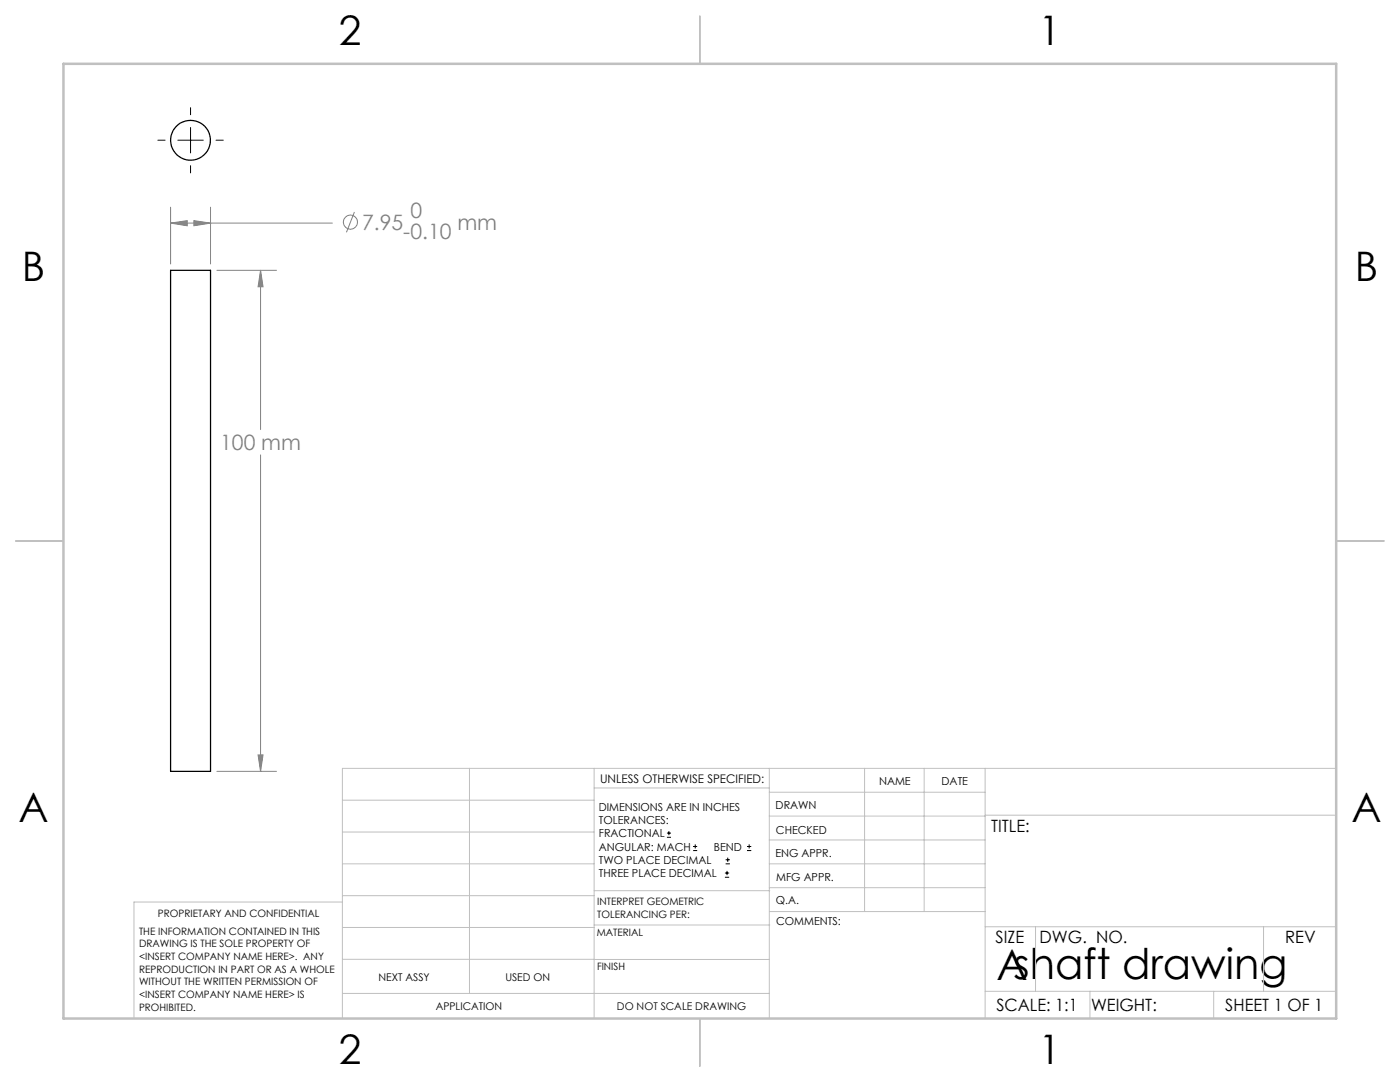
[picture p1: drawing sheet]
<svg xmlns="http://www.w3.org/2000/svg" width="279mm" height="216mm" viewBox="0 0 279 216" stroke-linecap="round" stroke-linejoin="round" font-family="sans-serif">
<g fill="none" stroke="#808080" stroke-width=".2">
<path d="M34 44.5l3.4-.5v1zM34 41.3v11.4M34 44.5h32.3M38.7 44l3.3 .5-3.3 .5zM42 41.3v11.4M43.3 53.9h11.9M52 53.9l.5 3.3h-1zM52 53.9v31.8M70.7 42.3l-1.6 4.1M52 90.8v63.1M43.3 153.9h11.9M51.5 150.6h1l-.5 3.3z"/>
<circle cx="69.9" cy="44.3" r="1.4"/>
</g>
<g fill="none" stroke="#000" stroke-width=".2">
<path d="M31.5 28h1.4M35.5 28h5.1M38 21.5v1.4M38 25.4v5.1M38 33.1v1.4M43.1 28h1.5M133.1 167.1h.8M133.1 166.2h.8M133.5 165.8v.9M138.3 169.7h.8M138.3 168.9h.8M138.7 168.5v.8"/>
<path d="M144.7 175h.8M144.7 174.2h.8M144.8 172.4h.9M144.8 171.6h.9M145.1 173.8v.8M145.2 171.1v.9M149.1 169.7h.8M149.1 168.9h.8M149.5 168.5v.8"/>
</g>
<g fill="none" stroke="#c0c0c0" stroke-width=".2">
<path d="M68.3 159.7h50.3M93.7 153.3v44.9M118.6 153.3v49.9M118.6 157.2h34.9M153.5 153.3v49.9M153.5 158.1h43.1M172.5 153.3v28.6M184.4 153.3v28.6M196.6 153.3v49.9M266.7 153.3h-198.4v49.9M68.3 178.7h50.3M68.3 172.4h50.3"/>
<path d="M68.3 166h50.3M68.3 180h-41.6v23.2M118.6 177.7h35M153.5 167.6h43.1M153.5 162.8h43.1M153.5 172.4h43.1M153.5 177.1h43.1M196.6 162.7h70.1M68.3 198.2h85.2M68.3 191.4l85.2 .1M68.3 185.1h50.3M118.6 184.6h35"/>
<path d="M153.6 181.9h43M196.6 197.8h70.1M196.6 184.9h70.1M206.7 184.9v12.9M217.5 197.8v5.4M242.2 197.8v5.4M252.2 184.9v12.9"/>
</g>
<path d="M139.7 3.2v9.5M3.1 107.9h9.6M266.7 107.9h9.5M139.7 203.2v9.6" fill="none" stroke="#c0c0c0" stroke-width=".25"/>
<path d="M12.7 12.7h254v190.5h-254z" fill="none" stroke="#c0c0c0" stroke-width=".5"/>
<path d="M51.5 150.6h1l-.5 3.3zM52 53.9l.5 3.3h-1zM34 44.5l3.4-.5v1zM38.7 44l3.3 .5-3.3 .5z" fill="#808080"/>
<g fill="none" stroke="#000" stroke-width=".25">
<path d="M34 53.9h8v100h-8z"/>
<circle cx="38" cy="28" r="4"/>
</g>
<text font-size="8.5" x="198.9" y="195.5">Ashaft drawing</text>
<g font-size="8.1">
<text x="67.6" y="8.9">2</text>
<text x="207.3" y="8.9">1</text>
<text x="4.4" y="56.2">B</text>
<text x="270.4" y="56.2">B</text>
<text x="3.7" y="164.1">A</text>
<text x="269.7" y="164.1">A</text>
<text x="67.6" y="212.4">2</text>
<text x="207.3" y="212.4">1</text>
</g>
<g font-size="4.2" fill="#808080">
<text x="72.3" y="45.9">7.95</text>
<text x="80.5" y="47.7">-0.10</text>
<text x="81.9" y="43.6">0</text>
<text x="91.3" y="45.9">mm</text>
<text x="43.9" y="89.8">100 mm</text>
</g>
<g font-size="3.4">
<text x="197.8" y="166">TITLE:</text>
<text x="198.7" y="188.1">SIZE</text>
<text x="207.5" y="188.1">DWG. NO.</text>
<text x="256.5" y="188.2">REV</text>
<text x="198.8" y="201.7">SCALE: 1:1</text>
<text x="217.7" y="201.8">WEIGHT:</text>
<text x="244.5" y="201.7">SHEET 1 OF 1</text>
</g>
<text font-size="2.4" x="119.8" y="156.2">UNLESS OTHERWISE SPECIFIED:</text>
<g font-size="2.2">
<text x="119.5" y="161.8">DIMENSIONS ARE IN INCHES</text>
<text x="154.8" y="161.4">DRAWN</text>
<text x="175.4" y="156.6">NAME</text>
<text x="187.9" y="156.7">DATE</text>
<text x="119.5" y="164.4">TOLERANCES:</text>
<text x="119.5" y="167.1">FRACTIONAL</text>
<text x="154.9" y="166.3">CHECKED</text>
<text x="119.5" y="169.7">ANGULAR: MACH</text>
<text x="119.5" y="172.4">TWO PLACE DECIMAL</text>
<text x="142.5" y="169.7">BEND</text>
<text x="154.8" y="171">ENG APPR.</text>
<text x="119.5" y="175">THREE PLACE DECIMAL</text>
<text x="154.9" y="175.7">MFG APPR.</text>
<text x="154.9" y="180.4">Q.A.</text>
<text x="154.9" y="184.6">COMMENTS:</text>
</g>
<g font-size="2.1">
<text x="75.5" y="195.7">NEXT ASSY</text>
<text x="100.9" y="195.7">USED ON</text>
<text x="86.9" y="201.5">APPLICATION</text>
<text x="123.1" y="201.6">DO NOT SCALE DRAWING</text>
</g>
<g font-size="2">
<text x="31.5" y="182.9">PROPRIETARY AND CONFIDENTIAL</text>
<text x="119.2" y="180.6">INTERPRET GEOMETRIC</text>
<text x="119.2" y="183.1">TOLERANCING PER:</text>
<text x="27.8" y="186.5">THE INFORMATION CONTAINED IN THIS</text>
<text x="27.8" y="189">DRAWING IS THE SOLE PROPERTY OF</text>
<text x="27.8" y="191.6">&lt;INSERT COMPANY NAME HERE&gt;. ANY</text>
<text x="119.1" y="186.7">MATERIAL</text>
<text x="27.8" y="194.1">REPRODUCTION IN PART OR AS A WHOLE</text>
<text x="27.8" y="196.6">WITHOUT THE WRITTEN PERMISSION OF</text>
<text x="119.1" y="193.5">FINISH</text>
<text x="27.8" y="199.1">&lt;INSERT COMPANY NAME HERE&gt; IS</text>
<text x="27.8" y="201.7">PROHIBITED.</text>
</g>
</svg>
